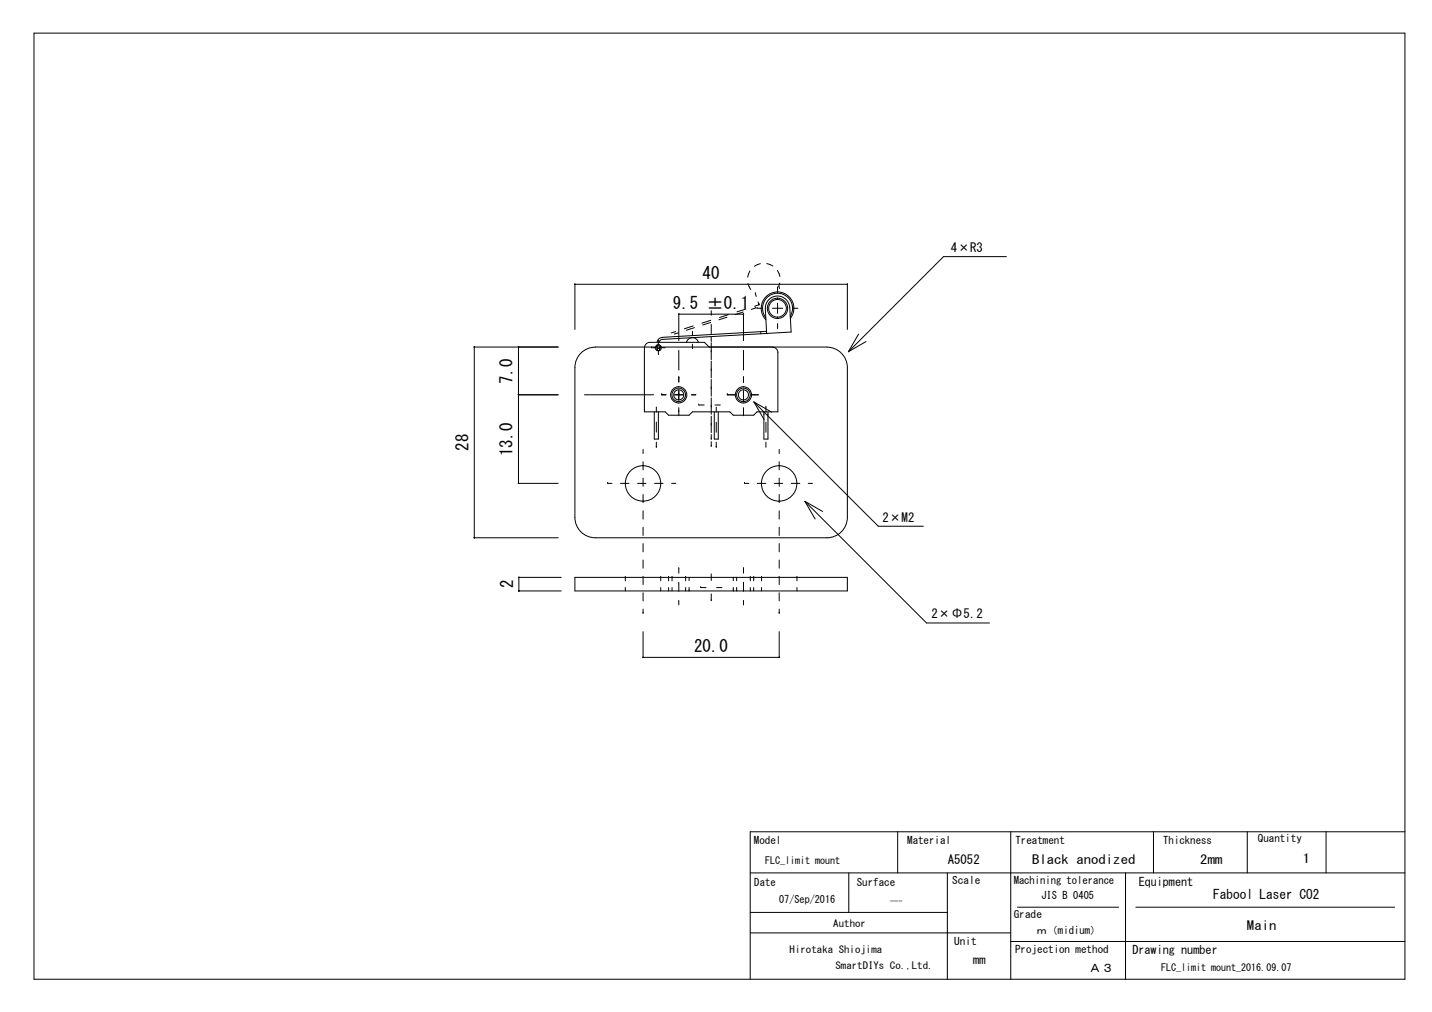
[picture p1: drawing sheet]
<svg xmlns="http://www.w3.org/2000/svg" width="297mm" height="210mm" viewBox="0 0 297 210" stroke-linecap="round" stroke-linejoin="round" font-family="sans-serif">
<g fill="none" stroke="#000" stroke-width=".21">
<path d="M7 6.9h284.4v196.2h-284.4zM119.2 58.9v.1M119.3 59h56.5M119.3 58.9v9.4M155.2 58.8l.5 1.2M155.6 56.2l-.5 1.3M157.7 54.7l-1.2 .5M159.1 54.7l1.2 .5M161.3 56.1l.5 1.3M161.3 59.7h.1M161.3 59.7v1.1M161.8 58.7l-.3 .7 .2 .5"/>
<path d="M175.7 58.9l.1 9.4M175.8 58.9v.1M208.7 53.2h-13l-19.7 19.8M98.3 72h.1M98.4 71.9v39.7M98.4 72h17.4M98.4 71.9v.1M107.5 71.9v.1M107.5 71.9v28.4M107.6 72h.1M120.8 73a4.2 4.2 0 0 1 2.7-1h48a4.2 4.2 0 0 1 4.3 4.2v31.1a4.2 4.2 0 0 1-4.3 4.2h-48a4.2 4.2 0 0 1-4.2-4.2v-31.1a4.2 4.2 0 0 1 1.5-3.2zM135.1 72.1h.1"/>
<path d="M135.1 72.1h.8M136.2 71.6l.1 1.1M136.6 70.7h.1M136.6 70.7v.7M136.6 72.8v.7M136.7 71.5l.1 1.2h-.4l-.1-1.2M136.8 71.6h-.5M136.8 72.3h-.4M137.1 71.7l-.3 1M137.3 72.1h.7M137.3 70a1.1 1.1 0 0 0-1 1M137.4 70.4a.7 .7 0 0 0-.7 .6"/>
<path d="M140.1 68.8l-.9 .3M140.7 69l-.8 .3M140.8 65.1v.1M140.8 65.1v5.5M140.8 78.4h.1M140.8 72.7v4M140.8 78.4v.8M140.8 65.2h13.4M142.4 71a1.27 1.27 0 0 1 1.2-1 1.27 1.27 0 0 1 1.3 1M143.6 72.3h.1M143.6 68.7v.9M143.6 71.4v.9"/>
<path d="M143.8 67.6l-1.8 .6M144.1 68l-1.7 .5M147.1 72l-1-1h-11.3a1.15 1.15 0 0 0-1.1 1.1v13.3h4.3l.7 .7h4.2l.7-.7h7.8l.7 .7h4.2l.7-.7h4.4v-12.3a1.13 1.13 0 0 0-1.2-1.1M147.4 66.9l-1.6 .5M147.4 66.4l-1.8 .6M147.5 64.4v1M147.5 67.3v1.9M147.5 69.9v.9M147.5 71.1v3.5M147.5 74.9v3.5M147.5 78.7v3.5M150.8 65.8l-1.7 .5"/>
<path d="M151.1 65.3l-1.9 .6M154.2 64.7l-1.7 .5M154.2 65.1v.1M154.2 65.1v5.5M154.2 78.4h.1M154.2 72.7v4M154.2 78.4v.9M154.3 65.1v.1M154.7 64.1l-1.8 .6M156.7 63.9h.1M156.7 60.9h.1M156.7 63.9l-.9 .3"/>
<path d="M156.7 60.9l.2 .6M157 63.9h.1M157 63.9h1.1M157.2 62.6l.2 .6M157.4 63.2h.1M157.4 63.2l-.9 .3M157.8 68.8v.4M159 68.7l-21.6 1.3M159 69.2l-.3-5.1a2.53 2.53 0 0 1 2.4-2.7 2.53 2.53 0 0 1 2.7 2.4l.3 5.1-26.7 1.5M160.2 63.9h2.1M161.3 62.9v2.1M161.3 67.1v1.1"/>
<path d="M163.9 65.6a3.1 3.1 0 0 0-2.8-4.8 3.1 3.1 0 0 0-2.3 5.1M163.9 66a3.4 3.4 0 0 0-.4-4.6 3.4 3.4 0 0 0-4.7 .2 3.4 3.4 0 0 0 .1 4.7M164.5 63.9h1M178.1 69.3l-2.1 3.7M179.6 70.8l-3.6 2.2M107.5 81.8v.1M107.5 81.9h8.3M107.6 81.9h.1M121.2 81.9h14.4M133.4 93.2v.9M133.4 95.8v1.7M133.4 99.2v1.7"/>
<path d="M135.7 85.4v5.7h.9v-5.7M136.1 92.8h.1M136.1 84.4v1.1M136.1 87.5v2.1M136.1 91.7v1.1M137.3 81.9h.1M137.3 81.9h.9M139.9 81.9h1.8M140.8 81.9h.1M140.8 81v2M140.8 84.6v1.6M143.4 81.9h1"/>
<path d="M144.9 84h.1M144.9 84h1.2M147.5 91.1h.1M147.5 92.6h.1M147.5 82.5v3.4M147.5 86.3v3.4M147.5 90.1v1M147.5 91.6v1M148.2 85.4v5.7h.8v-5.7M148.3 84h1.1M148.6 92.8h.1M148.6 84.5v1"/>
<path d="M148.6 87.6v2.1M148.6 91.7v1.1M150.9 81.9h.1M150.9 81.9h1.6M154.2 81v2.3M154.2 84.6v1.6M155.7 81.9h1.6M156.4 83.4l25.8 25.7h9.3M156.4 83.4l3.7 2.1M156.4 83.4l2.1 3.6M158.5 85.4v5.7h.8v-5.7M158.9 84.5h.1"/>
<path d="M158.9 84.5v1M158.9 87.6v2.1M158.9 91.7v1.1M161.6 93.2v.9M161.6 95.8v1.7M161.6 99.2v1.7M98.3 111.5v.1M98.4 111.5h17.4M98.4 111.5v.1M107.5 100.2v.1M107.5 100.3h8.3M107.6 100.2v.1"/>
<path d="M107.6 119.7v.1M107.6 119.8h8.8M107.6 119.7v2.9h8.8M119.3 119.8h56.5v2.8h-56.5zM126 100.3h.1M126 100.3h.9M128.7 100.3h1.8M129.7 119.8h.1M129.7 119.8v.7M132.2 100.3h1.8M133.4 102.6v1.7M133.4 106v1.7"/>
<path d="M133.4 109.4v1.7M133.4 112.7v1.8M133.4 116.2v1.6M133.4 119.5v1.8M135.8 100.3h1.7M137.1 119.8h.1M137.1 119.8v.7M138.7 119.8h.1M138.7 119.8v.7M139.3 100.3h.9M139.4 119.8h.1M139.4 119.8v.7"/>
<path d="M140.8 117.9h.1M140.8 117.9v1M142.2 119.8h.1M142.2 119.8v.7M142.9 119.8v.7M147.5 119v1.4M152.1 119.8v.7M152.8 119.8v.7M154.2 117.9h.1M154.2 117.9v1M154.4 100.3h.1M154.4 100.3h.9"/>
<path d="M155.6 119.8h.1M155.6 119.8v.7M156.3 119.8h.1M156.3 119.8v.7M157.1 100.3h1.8M158 119.8h.1M158 119.8v.7M160.6 100.3h1.8M161.6 102.6v1.7M161.6 106v1.7M161.6 109.4v1.7M161.6 112.7v1.8"/>
<path d="M161.6 116.2v1.6M161.6 119.5v1.8M164.1 100.3h1.8M165.3 119.8h.1M165.3 119.8v.7M167 104l25.2 25.2h13.1M167 104l3.6 2.1M167 104l2.1 3.6M167.7 100.3h.8M107.6 122.5v.1M129.7 121.9v.7M133.3 136.3v.1"/>
<path d="M133.4 127.2h.1M133.4 123v1.6M133.4 126.3v.9M133.4 131v5.4M133.4 136.3h28.2M133.4 136.3v.1M137.1 121.9v.7M138.7 121.9v.7M139.4 121.9v.7M140.8 120.8v1.9M140.8 124.5v1M142.2 121.9v.7"/>
<path d="M142.9 122.6h.1M142.9 121.8v.8M145.4 121.9h.1M145.4 121.9h1.1M147.5 124.6h.1M147.5 123.2v1.4M148.7 121.9h1.1M152.1 122.6h.1M152.1 121.8v.8M152.8 122.6h.1M152.8 121.8v.8M154.2 120.8v1.9"/>
<path d="M154.2 124.5v1M155.6 121.9v.7M156.3 121.9v.7M158 121.9v.7M161.6 136.3v.1M161.6 127.2h.1M161.6 123v1.6M161.6 126.3v.9M161.6 131v5.4M161.7 136.3v.1M165.3 121.9v.7M186.2 172.5v8.6"/>
<path d="M209.7 172.5v30.6M239.3 172.5v8.6M258.7 172.5v8.6M275.1 172.5v8.6M291.4 172.5h-135.8v30.6M155.6 189.2h40.9M155.6 181.1h135.8M155.6 193.5h54.1M176.1 181.1v8.1M196.5 181.1v22M209.7 195.3h81.7M211.1 188.2h20.9"/>
<path d="M233.5 181.1v22M235.6 188.2h53.7"/>
<circle cx="136.6" cy="72.1" r=".63"/>
<circle cx="161.3" cy="63.9" r="2.11"/>
<circle cx="161.3" cy="64" r="1.83"/>
<circle cx="140.8" cy="81.9" r="1.68"/>
<circle cx="140.8" cy="81.9" r="1.41"/>
<circle cx="140.8" cy="81.9" r="1.05"/>
<circle cx="154.2" cy="81.9" r="1.4"/>
<circle cx="154.2" cy="81.9" r="1.68"/>
<circle cx="154.2" cy="81.9" r="1.05"/>
<circle cx="133.4" cy="100.3" r="3.7"/>
<circle cx="161.6" cy="100.3" r="3.7"/>
</g>
<g font-size="3.5">
<text x="145.8" y="57.8">40</text>
<text x="139.6" y="64">9.5 ±0.1</text>
<text x="106.3" y="79.6" transform="rotate(-90 106.3 79.6)">7.0</text>
<text x="97.2" y="93.5" transform="rotate(-90 97.2 93.5)">28</text>
<text x="106.3" y="94.6" transform="rotate(-90 106.3 94.6)">13.0</text>
<text x="106.4" y="122" transform="rotate(-90 106.4 122)">2</text>
<text x="144" y="135.2">20.0</text>
</g>
<text font-size="2.7" x="251.7" y="186.5">Fabool Laser CO2</text>
<g font-size="2.6">
<text x="197.3" y="52.3">4×R3</text>
<text x="183" y="108.2">2×M2</text>
<text x="193.2" y="128.3">2×Φ5.2</text>
<text x="196.6" y="179.2">A5052</text>
<text x="214.1" y="179.1">Black anodized</text>
<text x="249" y="179.1">2mm</text>
<text x="270.2" y="179">1</text>
<text x="258.7" y="193">Main</text>
</g>
<g font-size="2.5">
<text x="236.2" y="183.7">Equipment</text>
<text x="234.9" y="197.9">Drawing number</text>
<text x="201.9" y="200">mm</text>
<text x="225.9" y="201.5">Ａ３</text>
</g>
<g font-size="2.2">
<text x="156.4" y="175">Model</text>
<text x="188.2" y="175">Material</text>
<text x="210.6" y="175">Treatment</text>
<text x="241.3" y="175">Thickness</text>
<text x="260.9" y="174.7">Quantity</text>
<text x="156.5" y="183.7">Date</text>
<text x="177.7" y="183.8">Surface</text>
<text x="197.5" y="183.3">Scale</text>
<text x="210.3" y="183.4">Machining tolerance</text>
<text x="161.6" y="187.2">07/Sep/2016</text>
<text x="210.3" y="190.5">Grade</text>
<text x="216" y="186.5">JIS B 0405</text>
<text x="197.9" y="196">Unit</text>
<text x="210.6" y="197.8">Projection method</text>
<text x="215" y="193.6">ｍ（midium）</text>
</g>
<g font-size="2.1">
<text x="158.7" y="179.3">FLC_limit mount</text>
<text x="163.8" y="197.7">Hirotaka Shiojima</text>
<text x="172.8" y="192.3">Author</text>
<text x="173.3" y="200.9">SmartDIYs Co.,Ltd.</text>
<text x="240.9" y="201.4">FLC_limit mount_2016.09.07</text>
</g>
<text font-size="1.7" x="184.6" y="187.5">---</text>
</svg>
